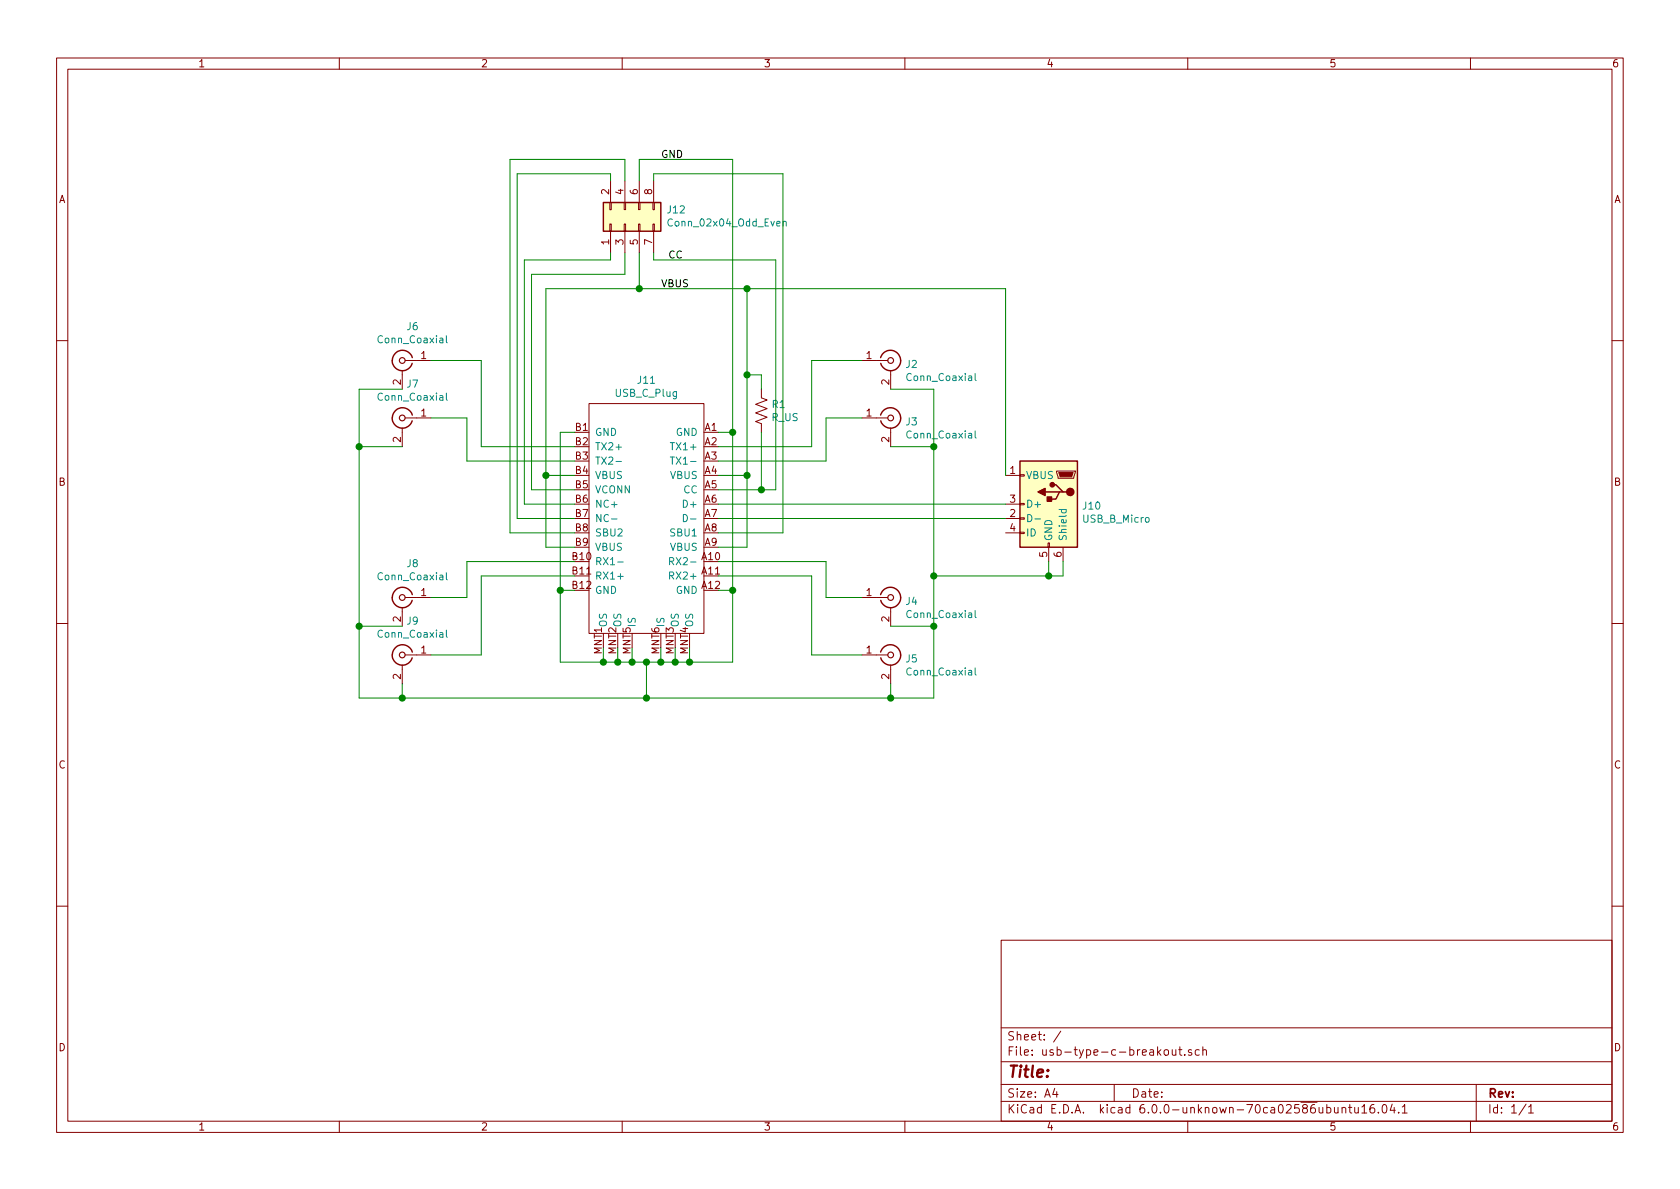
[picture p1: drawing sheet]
EESchema Schematic File Version 5
LIBS:usb-type-c-breakout-cache
EELAYER 29 0
EELAYER END
$Descr A4 11693 8268
encoding utf-8
Sheet 1 1
Title ""
Date ""
Rev ""
Comp ""
Comment1 ""
Comment2 ""
Comment3 ""
Comment4 ""
$EndDescr
$Comp
L Connector:Conn_Coaxial J2
U 1 1
P 6200 2500
F 0 "J2" H 6300 2475 50  0000 L CNN
F 1 "Conn_Coaxial" H 6300 2384 50  0000 L CNN
F 2 "Connector_Coaxial:SMA_Amphenol_132289_EdgeMount" H 6200 2500 50  0001 C CNN
F 3 " ~" H 6200 2500 50  0001 C CNN
	1    6200 2500
	1    0    0    -1  
$EndComp
$Comp
L Connector:Conn_Coaxial J3
U 1 1
P 6200 2900
F 0 "J3" H 6300 2875 50  0000 L CNN
F 1 "Conn_Coaxial" H 6300 2784 50  0000 L CNN
F 2 "Connector_Coaxial:SMA_Amphenol_132289_EdgeMount" H 6200 2900 50  0001 C CNN
F 3 " ~" H 6200 2900 50  0001 C CNN
	1    6200 2900
	1    0    0    -1  
$EndComp
$Comp
L Connector:Conn_Coaxial J4
U 1 1
P 6200 4150
F 0 "J4" H 6300 4125 50  0000 L CNN
F 1 "Conn_Coaxial" H 6300 4034 50  0000 L CNN
F 2 "Connector_Coaxial:SMA_Amphenol_132289_EdgeMount" H 6200 4150 50  0001 C CNN
F 3 " ~" H 6200 4150 50  0001 C CNN
	1    6200 4150
	1    0    0    -1  
$EndComp
$Comp
L Connector:Conn_Coaxial J5
U 1 1
P 6200 4550
F 0 "J5" H 6300 4525 50  0000 L CNN
F 1 "Conn_Coaxial" H 6300 4434 50  0000 L CNN
F 2 "Connector_Coaxial:SMA_Amphenol_132289_EdgeMount" H 6200 4550 50  0001 C CNN
F 3 " ~" H 6200 4550 50  0001 C CNN
	1    6200 4550
	1    0    0    -1  
$EndComp
$Comp
L Connector:Conn_Coaxial J8
U 1 1
P 2800 4150
F 0 "J8" H 2728 4388 50  0000 C CNN
F 1 "Conn_Coaxial" H 2728 4297 50  0000 C CNN
F 2 "Connector_Coaxial:SMA_Amphenol_132289_EdgeMount" H 2800 4150 50  0001 C CNN
F 3 " ~" H 2800 4150 50  0001 C CNN
	1    2800 4150
	-1   0    0    -1  
$EndComp
$Comp
L Connector:Conn_Coaxial J9
U 1 1
P 2800 4550
F 0 "J9" H 2728 4788 50  0000 C CNN
F 1 "Conn_Coaxial" H 2728 4697 50  0000 C CNN
F 2 "Connector_Coaxial:SMA_Amphenol_132289_EdgeMount" H 2800 4550 50  0001 C CNN
F 3 " ~" H 2800 4550 50  0001 C CNN
	1    2800 4550
	-1   0    0    -1  
$EndComp
$Comp
L custom:USB_C_Plug J11
U 1 1
P 4500 3000
F 0 "J11" H 4500 3365 50  0000 C CNN
F 1 "USB_C_Plug" H 4500 3274 50  0000 C CNN
F 2 "footprint:USB_C_Plug_Vertical" H 4500 3250 50  0001 C CNN
F 3 "" H 4500 3250 50  0001 C CNN
	1    4500 3000
	1    0    0    -1  
$EndComp
$Comp
L Device:R_US R1
U 1 1
P 5300 2850
F 0 "R1" H 5368 2896 50  0000 L CNN
F 1 "R_US" H 5368 2805 50  0000 L CNN
F 2 "Resistor_SMD:R_0603_1608Metric" V 5340 2840 50  0001 C CNN
F 3 "~" H 5300 2850 50  0001 C CNN
	1    5300 2850
	1    0    0    -1  
$EndComp
$Comp
L Connector:Conn_Coaxial J6
U 1 1
P 2800 2500
F 0 "J6" H 2728 2738 50  0000 C CNN
F 1 "Conn_Coaxial" H 2728 2647 50  0000 C CNN
F 2 "Connector_Coaxial:SMA_Amphenol_132289_EdgeMount" H 2800 2500 50  0001 C CNN
F 3 " ~" H 2800 2500 50  0001 C CNN
	1    2800 2500
	-1   0    0    -1  
$EndComp
$Comp
L Connector:Conn_Coaxial J7
U 1 1
P 2800 2900
F 0 "J7" H 2728 3138 50  0000 C CNN
F 1 "Conn_Coaxial" H 2728 3047 50  0000 C CNN
F 2 "Connector_Coaxial:SMA_Amphenol_132289_EdgeMount" H 2800 2900 50  0001 C CNN
F 3 " ~" H 2800 2900 50  0001 C CNN
	1    2800 2900
	-1   0    0    -1  
$EndComp
Wire Wire Line
	4000 3600 3600 3600
Wire Wire Line
	4000 3500 3650 3500
Wire Wire Line
	4000 3400 3700 3400
Wire Wire Line
	4000 3700 3550 3700
Wire Wire Line
	4000 3200 3250 3200
Wire Wire Line
	3250 2900 3000 2900
Wire Wire Line
	4000 3100 3350 3100
Wire Wire Line
	3350 2500 3000 2500
Wire Wire Line
	4000 3900 3250 3900
Wire Wire Line
	3250 4150 3000 4150
Wire Wire Line
	4000 4000 3350 4000
Wire Wire Line
	3350 4550 3000 4550
Wire Wire Line
	5000 3400 5300 3400
Wire Wire Line
	5000 3700 5450 3700
Wire Wire Line
	5200 3300 5000 3300
Wire Wire Line
	5000 3800 5200 3800
Wire Wire Line
	4000 3800 3800 3800
Wire Wire Line
	3800 3800 3800 3300
Wire Wire Line
	3800 3300 4000 3300
Wire Wire Line
	3350 2500 3350 3100
Wire Wire Line
	3250 2900 3250 3200
Wire Wire Line
	3250 3900 3250 4150
Wire Wire Line
	3350 4000 3350 4550
Wire Wire Line
	5000 3200 5750 3200
Wire Wire Line
	5750 3200 5750 2900
Wire Wire Line
	5750 2900 6000 2900
Wire Wire Line
	5000 3100 5650 3100
Wire Wire Line
	5650 3100 5650 2500
Wire Wire Line
	5650 2500 6000 2500
Wire Wire Line
	5000 3900 5750 3900
Wire Wire Line
	5750 3900 5750 4150
Wire Wire Line
	5750 4150 6000 4150
Wire Wire Line
	5000 4000 5650 4000
Wire Wire Line
	5650 4000 5650 4550
Wire Wire Line
	5650 4550 6000 4550
Wire Wire Line
	5000 4100 5100 4100
Wire Wire Line
	5100 4100 5100 4600
Wire Wire Line
	5100 4600 4800 4600
Wire Wire Line
	3900 4600 3900 4100
Wire Wire Line
	3900 4100 4000 4100
Wire Wire Line
	3900 4100 3900 3000
Wire Wire Line
	3900 3000 4000 3000
Connection ~ 3900 4100
Wire Wire Line
	5000 3000 5100 3000
Wire Wire Line
	5100 3000 5100 4100
Connection ~ 5100 4100
Wire Wire Line
	4400 4500 4400 4600
Connection ~ 4400 4600
Wire Wire Line
	4400 4600 4300 4600
Wire Wire Line
	4600 4500 4600 4600
Connection ~ 4600 4600
Wire Wire Line
	4600 4600 4500 4600
Wire Wire Line
	6200 2700 6500 2700
Wire Wire Line
	6500 4850 6200 4850
Wire Wire Line
	2500 4850 2500 4350
Wire Wire Line
	2500 2700 2800 2700
Wire Wire Line
	6500 2700 6500 3100
Wire Wire Line
	2800 3100 2500 3100
Wire Wire Line
	2500 3100 2500 2700
Wire Wire Line
	2800 4350 2500 4350
Wire Wire Line
	2800 4750 2800 4850
Connection ~ 2800 4850
Wire Wire Line
	2800 4850 2500 4850
Connection ~ 6200 4850
Wire Wire Line
	6200 4850 4500 4850
Wire Wire Line
	6200 4750 6200 4850
Wire Wire Line
	6200 4350 6500 4350
Wire Wire Line
	6500 4350 6500 4850
Wire Wire Line
	6200 3100 6500 3100
Wire Wire Line
	5200 3300 5200 2600
Wire Wire Line
	5200 2600 5300 2600
Wire Wire Line
	5300 2600 5300 2700
Connection ~ 5200 3300
Wire Wire Line
	5300 3000 5300 3400
Connection ~ 5300 3400
Wire Wire Line
	5300 3400 5400 3400
Connection ~ 5100 3000
Connection ~ 5200 2600
$Comp
L Connector:USB_B_Micro J10
U 1 1
P 7300 3500
F 0 "J10" H 7070 3489 50  0000 R CNN
F 1 "USB_B_Micro" H 7070 3398 50  0000 R CNN
F 2 "Connector_USB:USB_Micro-B_Wuerth_629105150521" H 7450 3450 50  0001 C CNN
F 3 "~" H 7450 3450 50  0001 C CNN
	1    7300 3500
	-1   0    0    -1  
$EndComp
Wire Wire Line
	5200 3300 5200 3800
Connection ~ 6500 4350
Connection ~ 6500 3100
Wire Wire Line
	6500 4000 6500 4350
Connection ~ 6500 4000
Wire Wire Line
	6500 3100 6500 4000
Wire Wire Line
	5000 3500 7000 3500
Wire Wire Line
	7000 3600 5000 3600
Wire Wire Line
	7400 4000 7400 3900
Wire Wire Line
	6500 4000 7300 4000
Wire Wire Line
	7300 3900 7300 4000
Connection ~ 7300 4000
Wire Wire Line
	7300 4000 7400 4000
Wire Wire Line
	4300 4500 4300 4600
Connection ~ 4300 4600
Wire Wire Line
	4300 4600 4200 4600
Wire Wire Line
	4200 4500 4200 4600
Connection ~ 4200 4600
Wire Wire Line
	4200 4600 3900 4600
Wire Wire Line
	4700 4500 4700 4600
Connection ~ 4700 4600
Wire Wire Line
	4700 4600 4600 4600
Wire Wire Line
	4800 4500 4800 4600
Connection ~ 4800 4600
Wire Wire Line
	4800 4600 4700 4600
Wire Wire Line
	5200 2000 7000 2000
Wire Wire Line
	7000 2000 7000 3300
Connection ~ 5200 2000
$Comp
L Connector_Generic:Conn_02x04_Odd_Even J12
U 1 1
P 4350 1550
F 0 "J12" V 4446 1262 50  0000 R CNN
F 1 "Conn_02x04_Odd_Even" V 4355 1262 50  0000 R CNN
F 2 "Connector_PinHeader_2.54mm:PinHeader_2x04_P2.54mm_Vertical_SMD" H 4350 1550 50  0001 C CNN
F 3 "~" H 4350 1550 50  0001 C CNN
	1    4350 1550
	0    -1   -1   0   
$EndComp
Wire Wire Line
	4350 1750 4350 1900
Wire Wire Line
	4250 1800 4250 1750
Wire Wire Line
	3600 1200 4250 1200
Wire Wire Line
	4250 1200 4250 1250
Wire Wire Line
	4350 1250 4350 1100
Wire Wire Line
	4350 1100 3550 1100
Wire Wire Line
	4450 1750 4450 2000
Wire Wire Line
	4450 2000 5200 2000
Wire Wire Line
	5400 3400 5400 1800
Wire Wire Line
	5400 1800 4550 1800
Wire Wire Line
	4550 1800 4550 1750
Wire Wire Line
	5450 3700 5450 1200
Wire Wire Line
	5450 1200 4550 1200
Wire Wire Line
	4550 1200 4550 1250
Wire Wire Line
	4450 1250 4450 1100
Wire Wire Line
	4450 1100 5100 1100
Connection ~ 3800 3300
Wire Wire Line
	3800 3300 3800 2000
Connection ~ 4450 2000
Wire Wire Line
	3800 2000 4450 2000
Wire Wire Line
	3700 1900 3700 3400
Wire Wire Line
	3700 1900 4350 1900
Wire Wire Line
	3650 3500 3650 1800
Wire Wire Line
	3650 1800 4250 1800
Wire Wire Line
	3600 3600 3600 1200
Wire Wire Line
	3550 1100 3550 3700
Wire Wire Line
	5200 2000 5200 2600
Wire Wire Line
	5100 1100 5100 3000
Text Label 4600 2000 0    50   ~ 0
VBUS
Text Label 4600 1100 0    50   ~ 0
GND
Text Label 4650 1800 0    50   ~ 0
CC
Wire Wire Line
	4500 4600 4500 4850
Connection ~ 4500 4600
Wire Wire Line
	4500 4600 4400 4600
Connection ~ 4500 4850
Wire Wire Line
	4500 4850 2800 4850
Wire Wire Line
	2500 3100 2500 4350
Connection ~ 2500 3100
Connection ~ 2500 4350
$EndSCHEMATC
